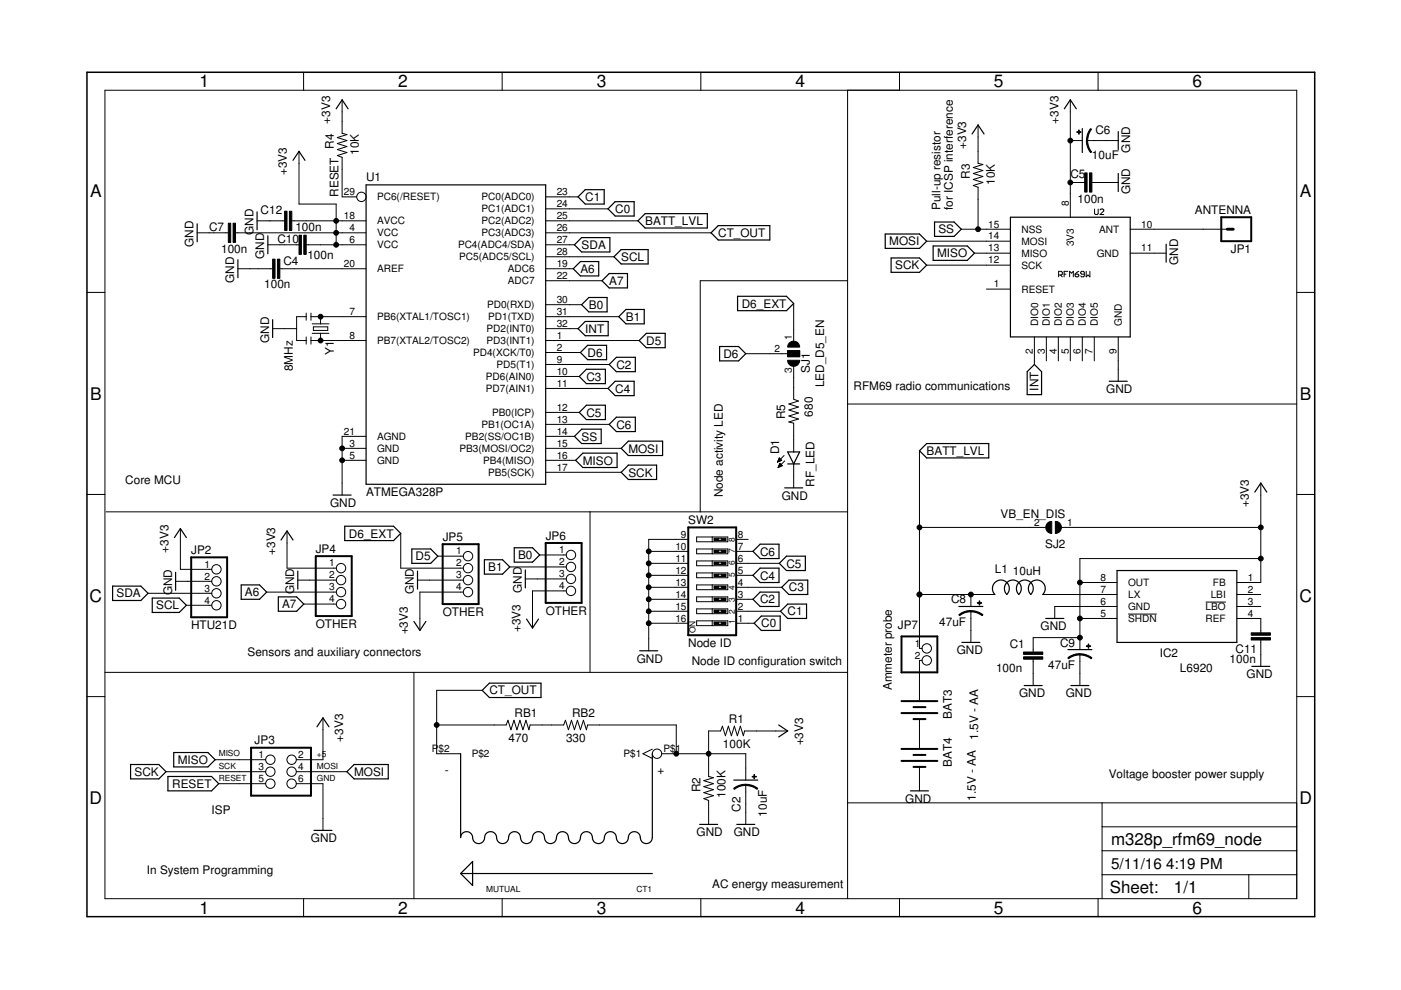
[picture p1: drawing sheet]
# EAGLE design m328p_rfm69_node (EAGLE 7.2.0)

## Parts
BAT3  1.5V - AA  BATTERYAAA-KIT  [BATTERY-AAA-KIT]
BAT4  1.5V - AA  BATTERYAAA-KIT  [BATTERY-AAA-KIT]
C1  100n  CAP0805  [0805]
C2  10uF  47UF-TANT  [EIA3528]
C4  100n  CAP0805  [0805]
C5  100n  CAP0805  [0805]
C6  10uF  47UF-TANT  [EIA3528]
C7  100n  CAP0805  [0805]
C8  47uF  47UF-TANT  [EIA3528]
C9  47uF  47UF-TANT  [EIA3528]
C10  100n  CAP0805  [0805]
C11  100n  CAP0805  [0805]
C12  100n  CAP0805  [0805]
CT1  MUTUAL  [MUTUAL]
D1  RF_LED  LED0603  [LED-0603]
IC2  L6920  L6920TSSOP8  [TSSOP8]
JP1  ANTENNA  M01SMD  [LUXEON-PAD]
JP2  HTU21D  PINHD-1X4  [1X04]
JP3  ISP  AVR_SPI_PRG_6PTH  [2X3]
JP4  OTHER  PINHD-1X4  [1X04]
JP5  OTHER  PINHD-1X4  [1X04]
JP6  OTHER  PINHD-1X4  [1X04]
JP7  Ammeter probe  PINHD-1X2  [1X02]
L1  10uH  DLJ-4018  [DLJ-4018]
R1  100K  RESISTOR0805-RES  [0805]
R2  100K  RESISTOR0805-RES  [0805]
R3  10K  RESISTOR0805-RES  [0805]
R4  10K  RESISTOR0805-RES  [0805]
R5  680  RESISTOR0805-RES  [0805]
RB1  470  RESISTOR0805-RES  [0805]
RB2  330  RESISTOR0805-RES  [0805]
SJ1  LED_D5_EN  SJ2W  [SJ_2]
SJ2  VB_EN_DIS  SJ  [SJ]
SW2  Node ID  SW_DIP-8-SMT-HALFSIZE  [DIPSWITCH-08-50MIL]
U1  ATMEGA328P  ATMEGA328P_TQFP  [TQFP32-08]
U2  RFM69W  [RFM69W]
Y1  8MHz  RESONATOR4MHZ  [RESONATOR-SMD_MED]

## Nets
+3V3: C1.1 C5.1 C6.A(+) C7.2 C9.A(+) C10.2 C12.2 IC2.1(FB) IC2.5(!SHDN) IC2.8(OUT) JP2.1 JP3.2 JP4.1 JP5.4 JP6.4 R1.2 R3.2 R4.2 SJ2.1 U1.4(VCC) U1.6(VCC) U1.18(AVCC) U2.8(3V3)
A6: JP4.3 U1.19(ADC6)
A7: JP4.4 U1.22(ADC7)
B0: JP6.1 U1.30(PD0(RXD))
B1: JP6.2 U1.31(PD1(TXD))
BATT_LVL: C8.A(+) JP7.1 L1.P$2 SJ2.2 U1.25(PC2(ADC2))
C0: SW2.1 U1.24(PC1(ADC1))
C1: SW2.2 U1.23(PC0(ADC0))
C2: SW2.3 U1.9(PD5(T1))
C3: SW2.4 U1.10(PD6(AIN0))
C4: SW2.5 U1.11(PD7(AIN1))
C5: SW2.6 U1.12(PB0(ICP))
C6: SW2.7 U1.13(PB1(OC1A))
CT_OUT: CT1.P$2 RB1.1 U1.26(PC3(ADC3))
D5: JP5.1 U1.1(PD3(INT1))
D6: SJ1.2 U1.2(PD4(XCK/T0))
D6_EXT: JP5.2 SJ1.1
GND: BAT4.GND@1(-) C1.2 C2.C(-) C4.1 C5.2 C6.C(-) C7.1 C8.C(-) C9.C(-) C10.1 C11.2 C12.1 D1.C IC2.6(GND) JP2.2 JP3.6 JP4.2 JP5.3 JP6.3 R2.1 SW2.9 SW2.10 SW2.11 SW2.12 SW2.13 SW2.14 SW2.15 SW2.16 U1.3(GND) U1.5(GND) U1.21(AGND) U2.9(GND) U2.11(GND) Y1.2
INT: U1.32(PD2(INT0)) U2.2(DIO0)
MISO: JP3.1 U1.16(PB4(MISO)) U2.13(MISO)
MOSI: JP3.4 U1.15(PB3(MOSI/OC2)) U2.14(MOSI)
N$1: IC2.7(LX) L1.P$1
N$2: D1.A R5.2
N$3: RB1.2 RB2.1
N$4: C11.1 IC2.4(REF)
N$5: BAT3.PWR@1(+) JP7.2
N$6: U1.8(PB7(XTAL2/TOSC2)) Y1.3
N$8: BAT3.GND@1(-) BAT4.PWR@1(+)
N$9: U1.7(PB6(XTAL1/TOSC1)) Y1.1
N$10: JP1.P$1 U2.10(ANT)
N$11: C2.A(+) CT1.P$1 R1.1 R2.2 RB2.2
N$12: C4.2 U1.20(AREF)
N$13: R5.1 SJ1.3
RESET: JP3.5 R4.1 U1.29(PC6(/RESET))
SCK: JP3.3 U1.17(PB5(SCK)) U2.12(SCK)
SCL: JP2.4 U1.28(PC5(ADC5/SCL))
SDA: JP2.3 U1.27(PC4(ADC4/SDA))
SS: R3.1 U1.14(PB2(SS/OC1B)) U2.15(NSS)
Unconnected: IC2.2(LBI) IC2.3(!LBO) SW2.8 U2.1(RESET) U2.3(DIO1) U2.4(DIO2) U2.5(DIO3) U2.6(DIO4) U2.7(DIO5)

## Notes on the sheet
- Pull-up resistor
  for ICSP interference
- RFM69 radio communications
- Core MCU
- Node activity LED
- Sensors and auxiliary connectors
- Node ID configuration switch
- Voltage booster power supply
- In System Programming
- AC energy measurement

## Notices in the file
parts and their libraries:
SparkFun-Capacitors: Licensing: CC v3.0 Share-Alike You are welcome to use this library for commercial purposes.
SparkFun-Resistors: Licensing: Creative Commons ShareAlike 4.0 International - https://creativecommons.org/licenses/by-sa/4.0
